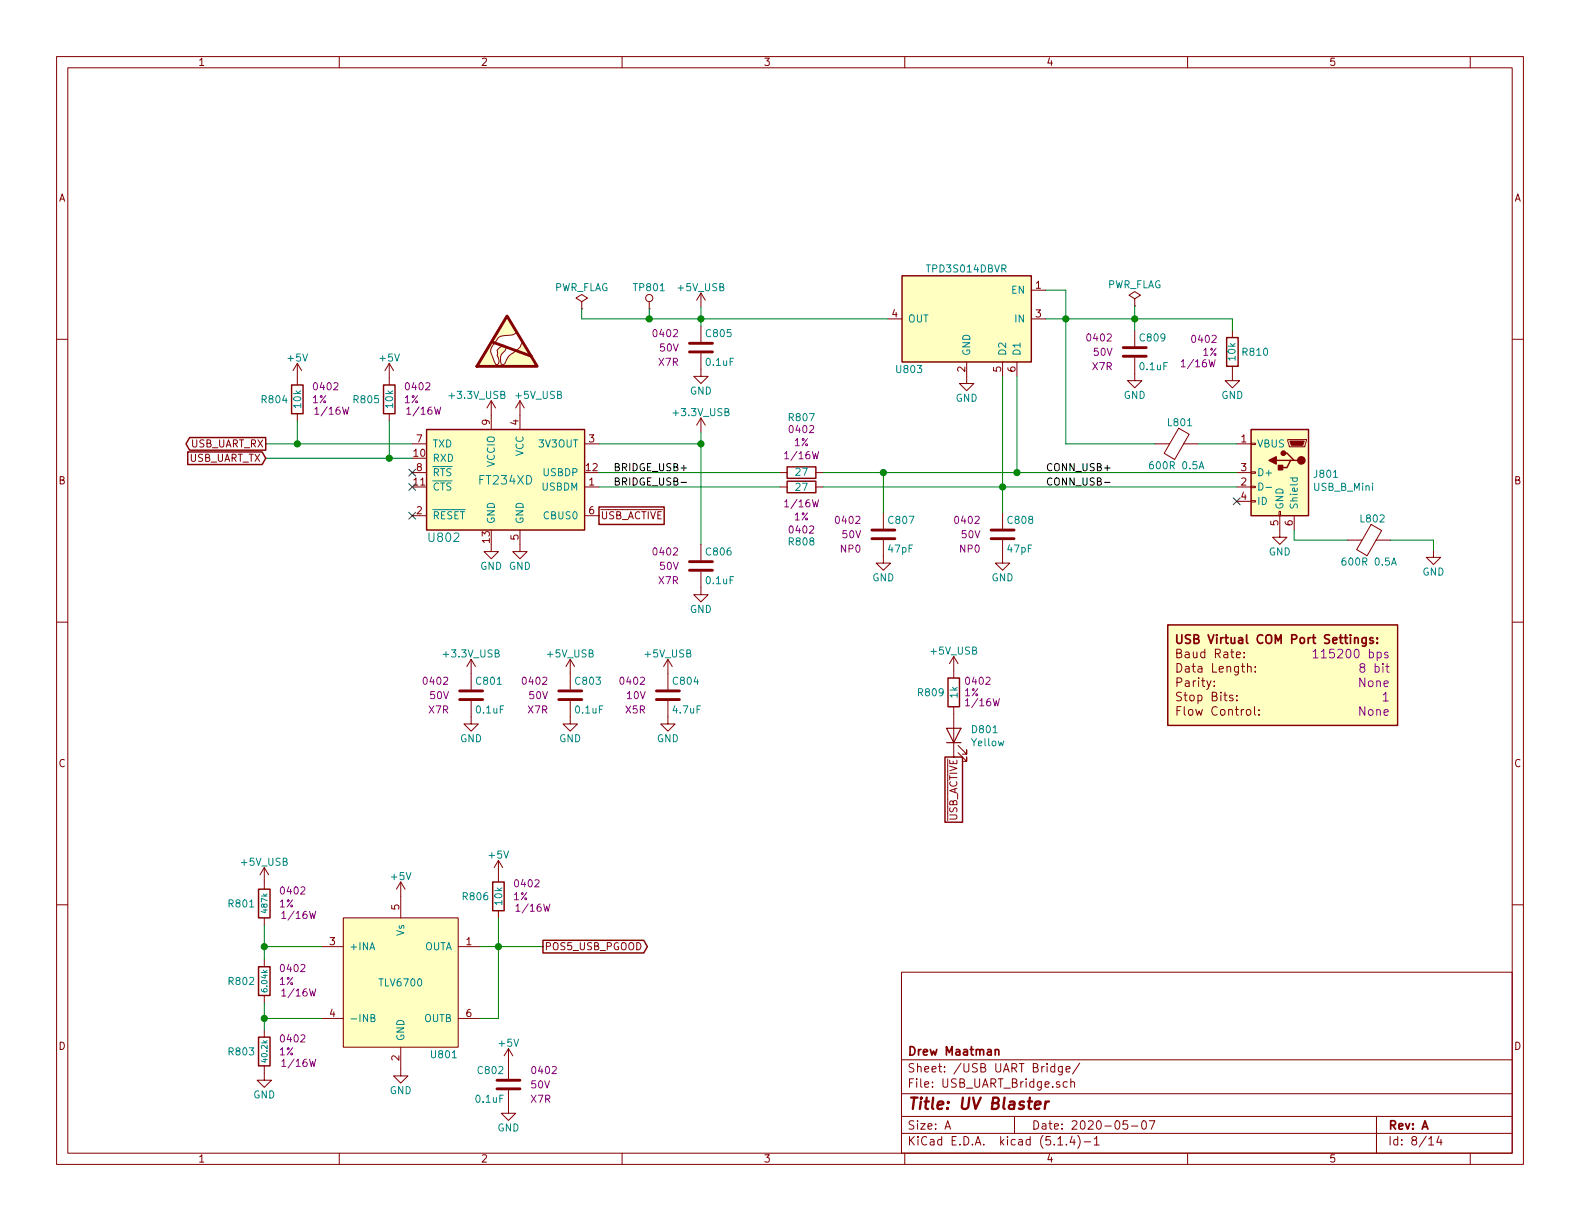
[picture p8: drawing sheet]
EESchema Schematic File Version 4
LIBS:UV_Blaster-cache
EELAYER 30 0
EELAYER END
$Descr A 11000 8500
encoding utf-8
Sheet 8 14
Title "UV Blaster"
Date "2020-05-07"
Rev "A"
Comp "Drew Maatman"
Comment1 ""
Comment2 ""
Comment3 ""
Comment4 ""
$EndDescr
$Comp
L Custom_Library:FT234XD U802
U 1 1
P 3520 3340
F 0 "U802" H 4070 2940 60  0000 R CNN
F 1 "FT234XD" H 3520 3340 60  0000 C CNN
F 2 "Housings_DFN_QFN:DFN-12-1EP_3x3mm_Pitch0.45mm" H 3520 3740 60  0001 C CNN
F 3 "http://www.ftdichip.com/Support/Documents/DataSheets/ICs/DS_FT234XD.pdf" H 3520 3740 60  0001 C CNN
F 4 "768-1178-1-ND" H 4170 3040 60  0001 C CNN "Digi-Key PN"
	1    3520 3340
	-1   0    0    -1  
$EndComp
$Comp
L Custom_Library:+5V_USB #PWR0814
U 1 1
P 3620 2890
F 0 "#PWR0814" H 3620 2740 50  0001 C CNN
F 1 "+5V_USB" H 3750 3030 50  0000 C CNN
F 2 "" H 3620 2890 50  0001 C CNN
F 3 "" H 3620 2890 50  0001 C CNN
	1    3620 2890
	1    0    0    -1  
$EndComp
$Comp
L Custom_Library:C_Custom C807
U 1 1
P 6150 3720
F 0 "C807" H 6175 3820 50  0000 L CNN
F 1 "47pF" H 6175 3620 50  0000 L CNN
F 2 "Capacitors_SMD:C_0402" H 6188 3570 50  0001 C CNN
F 3 "" H 6175 3820 50  0001 C CNN
F 4 "0402" H 6000 3820 50  0000 R CNN "display_footprint"
F 5 "50V" H 6000 3720 50  0000 R CNN "Voltage"
F 6 "NP0" H 6000 3620 50  0000 R CNN "Dielectric"
F 7 "399-7796-1-ND" H 6150 3720 50  0001 C CNN "Digi-Key PN"
	1    6150 3720
	1    0    0    -1  
$EndComp
$Comp
L Custom_Library:C_Custom C803
U 1 1
P 3970 4840
F 0 "C803" H 3995 4940 50  0000 L CNN
F 1 "0.1uF" H 3995 4740 50  0000 L CNN
F 2 "Capacitors_SMD:C_0402" H 4008 4690 50  0001 C CNN
F 3 "" H 3995 4940 50  0001 C CNN
F 4 "0402" H 3820 4940 50  0000 R CNN "display_footprint"
F 5 "50V" H 3820 4840 50  0000 R CNN "Voltage"
F 6 "X7R" H 3820 4740 50  0000 R CNN "Dielectric"
F 7 "490-10701-1-ND" H 4395 5340 60  0001 C CNN "Digi-Key PN"
	1    3970 4840
	1    0    0    -1  
$EndComp
$Comp
L Custom_Library:C_Custom C804
U 1 1
P 4650 4840
F 0 "C804" H 4675 4940 50  0000 L CNN
F 1 "4.7uF" H 4675 4740 50  0000 L CNN
F 2 "Capacitors_SMD:C_0402" H 4688 4690 50  0001 C CNN
F 3 "" H 4675 4940 50  0001 C CNN
F 4 "0402" H 4500 4940 50  0000 R CNN "display_footprint"
F 5 "10V" H 4500 4840 50  0000 R CNN "Voltage"
F 6 "X5R" H 4500 4740 50  0000 R CNN "Dielectric"
F 7 "490-14306-1-ND" H 5075 5340 60  0001 C CNN "Digi-Key PN"
	1    4650 4840
	1    0    0    -1  
$EndComp
$Comp
L Custom_Library:+5V_USB #PWR0816
U 1 1
P 3970 4690
F 0 "#PWR0816" H 3970 4540 50  0001 C CNN
F 1 "+5V_USB" H 3970 4830 50  0000 C CNN
F 2 "" H 3970 4690 50  0001 C CNN
F 3 "" H 3970 4690 50  0001 C CNN
	1    3970 4690
	1    0    0    -1  
$EndComp
$Comp
L Custom_Library:+5V_USB #PWR0818
U 1 1
P 4650 4690
F 0 "#PWR0818" H 4650 4540 50  0001 C CNN
F 1 "+5V_USB" H 4650 4830 50  0000 C CNN
F 2 "" H 4650 4690 50  0001 C CNN
F 3 "" H 4650 4690 50  0001 C CNN
	1    4650 4690
	1    0    0    -1  
$EndComp
Text GLabel 1850 3090 0    50   Output ~ 0
USB_UART_RX
Text GLabel 1850 3190 0    50   Input ~ 0
USB_UART_TX
NoConn ~ 2870 3290
NoConn ~ 2870 3390
NoConn ~ 8610 3490
$Comp
L Custom_Library:R_Custom R805
U 1 1
P 2710 2780
F 0 "R805" H 2650 2780 50  0000 R CNN
F 1 "10k" V 2710 2780 50  0000 C CNN
F 2 "Resistors_SMD:R_0402" H 2710 2780 50  0001 C CNN
F 3 "" H 2710 2780 50  0001 C CNN
F 4 "0402" H 2810 2870 50  0000 L CNN "display_footprint"
F 5 "1%" H 2810 2780 50  0000 L CNN "Tolerance"
F 6 "1/16W" H 2820 2700 50  0000 L CNN "Wattage"
F 7 "541-3959-1-ND" H 3010 3180 60  0001 C CNN "Digi-Key PN"
	1    2710 2780
	1    0    0    -1  
$EndComp
$Comp
L Custom_Library:C_Custom C808
U 1 1
P 6980 3720
F 0 "C808" H 7005 3820 50  0000 L CNN
F 1 "47pF" H 7005 3620 50  0000 L CNN
F 2 "Capacitors_SMD:C_0402" H 7018 3570 50  0001 C CNN
F 3 "" H 7005 3820 50  0001 C CNN
F 4 "0402" H 6830 3820 50  0000 R CNN "display_footprint"
F 5 "50V" H 6830 3720 50  0000 R CNN "Voltage"
F 6 "NP0" H 6830 3620 50  0000 R CNN "Dielectric"
F 7 "399-7796-1-ND" H 6980 3720 50  0001 C CNN "Digi-Key PN"
	1    6980 3720
	1    0    0    -1  
$EndComp
$Comp
L Custom_Library:C_Custom C801
U 1 1
P 3280 4840
F 0 "C801" H 3305 4940 50  0000 L CNN
F 1 "0.1uF" H 3305 4740 50  0000 L CNN
F 2 "Capacitors_SMD:C_0402" H 3318 4690 50  0001 C CNN
F 3 "" H 3305 4940 50  0001 C CNN
F 4 "0402" H 3130 4940 50  0000 R CNN "display_footprint"
F 5 "50V" H 3130 4840 50  0000 R CNN "Voltage"
F 6 "X7R" H 3130 4740 50  0000 R CNN "Dielectric"
F 7 "490-10701-1-ND" H 3705 5340 60  0001 C CNN "Digi-Key PN"
	1    3280 4840
	1    0    0    -1  
$EndComp
$Comp
L Custom_Library:C_Custom C806
U 1 1
P 4880 3940
F 0 "C806" H 4905 4040 50  0000 L CNN
F 1 "0.1uF" H 4905 3840 50  0000 L CNN
F 2 "Capacitors_SMD:C_0402" H 4918 3790 50  0001 C CNN
F 3 "" H 4905 4040 50  0001 C CNN
F 4 "0402" H 4730 4040 50  0000 R CNN "display_footprint"
F 5 "50V" H 4730 3940 50  0000 R CNN "Voltage"
F 6 "X7R" H 4730 3840 50  0000 R CNN "Dielectric"
F 7 "490-10701-1-ND" H 5305 4440 60  0001 C CNN "Digi-Key PN"
	1    4880 3940
	1    0    0    -1  
$EndComp
Wire Wire Line
	4170 3090 4880 3090
Wire Wire Line
	4880 3090 4880 3790
Wire Wire Line
	7280 2220 7420 2220
Wire Wire Line
	7420 2020 7420 2220
Connection ~ 7420 2220
Wire Wire Line
	7280 2020 7420 2020
$Comp
L Custom_Library:C_Custom C809
U 1 1
P 7900 2450
F 0 "C809" H 7925 2550 50  0000 L CNN
F 1 "0.1uF" H 7925 2350 50  0000 L CNN
F 2 "Capacitors_SMD:C_0402" H 7938 2300 50  0001 C CNN
F 3 "" H 7925 2550 50  0001 C CNN
F 4 "0402" H 7750 2550 50  0000 R CNN "display_footprint"
F 5 "50V" H 7750 2450 50  0000 R CNN "Voltage"
F 6 "X7R" H 7750 2350 50  0000 R CNN "Dielectric"
F 7 "490-10701-1-ND" H 8325 2950 60  0001 C CNN "Digi-Key PN"
	1    7900 2450
	1    0    0    -1  
$EndComp
$Comp
L Custom_Library:C_Custom C805
U 1 1
P 4880 2420
F 0 "C805" H 4905 2520 50  0000 L CNN
F 1 "0.1uF" H 4905 2320 50  0000 L CNN
F 2 "Capacitors_SMD:C_0402" H 4918 2270 50  0001 C CNN
F 3 "" H 4905 2520 50  0001 C CNN
F 4 "0402" H 4730 2520 50  0000 R CNN "display_footprint"
F 5 "50V" H 4730 2420 50  0000 R CNN "Voltage"
F 6 "X7R" H 4730 2320 50  0000 R CNN "Dielectric"
F 7 "490-10701-1-ND" H 5305 2920 60  0001 C CNN "Digi-Key PN"
	1    4880 2420
	1    0    0    -1  
$EndComp
Wire Wire Line
	4880 2220 4880 2270
Wire Wire Line
	7900 2220 7420 2220
Text GLabel 4170 3590 2    50   UnSpc ~ 0
~USB_ACTIVE
Text GLabel 6640 5270 3    50   UnSpc ~ 0
~USB_ACTIVE
$Comp
L Custom_Library:R_Custom R809
U 1 1
P 6640 4820
F 0 "R809" H 6580 4820 50  0000 R CNN
F 1 "1k" V 6640 4820 50  0000 C CNN
F 2 "Resistors_SMD:R_0402" H 6640 4820 50  0001 C CNN
F 3 "" H 6640 4820 50  0001 C CNN
F 4 "0402" H 6710 4900 50  0000 L CNN "display_footprint"
F 5 "1%" H 6710 4820 50  0000 L CNN "Tolerance"
F 6 "1/16W" H 6710 4750 50  0000 L CNN "Wattage"
F 7 "P1.00KLCT-ND" H 6940 5220 60  0001 C CNN "Digi-Key PN"
	1    6640 4820
	1    0    0    -1  
$EndComp
$Comp
L Device:Ferrite_Bead L801
U 1 1
P 8190 3090
F 0 "L801" V 8040 3115 50  0000 C CNN
F 1 "600R 0.5A" V 8340 3090 50  0000 C CNN
F 2 "Inductors_SMD:L_0402" V 8120 3090 50  0001 C CNN
F 3 "~" H 8190 3090 50  0001 C CNN
F 4 "490-16584-1-ND" H 0   0   50  0001 C CNN "Digi-Key PN"
	1    8190 3090
	0    1    1    0   
$EndComp
Connection ~ 4880 2220
$Comp
L power:PWR_FLAG #FLG0802
U 1 1
P 7900 2130
F 0 "#FLG0802" H 7900 2205 50  0001 C CNN
F 1 "PWR_FLAG" H 7900 2280 50  0000 C CNN
F 2 "" H 7900 2130 50  0001 C CNN
F 3 "~" H 7900 2130 50  0001 C CNN
	1    7900 2130
	1    0    0    -1  
$EndComp
Wire Wire Line
	7900 2130 7900 2220
$Comp
L Custom_Library:+5V_USB #PWR0825
U 1 1
P 6640 4670
F 0 "#PWR0825" H 6640 4520 50  0001 C CNN
F 1 "+5V_USB" H 6640 4810 50  0000 C CNN
F 2 "" H 6640 4670 50  0001 C CNN
F 3 "" H 6640 4670 50  0001 C CNN
	1    6640 4670
	1    0    0    -1  
$EndComp
Text Label 4270 3290 0    50   ~ 0
BRIDGE_USB+
Text Label 4270 3390 0    50   ~ 0
BRIDGE_USB-
Text Label 7280 3290 0    50   ~ 0
CONN_USB+
Text Label 7280 3390 0    50   ~ 0
CONN_USB-
Wire Wire Line
	4170 3290 5430 3290
Wire Wire Line
	4170 3390 5430 3390
Wire Wire Line
	5730 3290 6150 3290
$Comp
L Custom_Library:TPD3S014DBVR U803
U 1 1
P 6730 2220
F 0 "U803" H 7030 1870 50  0000 L CNN
F 1 "TPD3S014DBVR" H 6730 2570 50  0000 C CNN
F 2 "TO_SOT_Packages_SMD:SOT-23-6" H 6880 1670 50  0001 L CNN
F 3 "http://www.ti.com/lit/ds/symlink/tpd3s014.pdf" H 6880 1470 50  0001 L CNN
F 4 "296-38835-1-ND" H 6880 1570 50  0001 L CNN "Digi-Key PN"
	1    6730 2220
	-1   0    0    -1  
$EndComp
$Comp
L Custom_Library:+5V_USB #PWR0820
U 1 1
P 4880 2140
F 0 "#PWR0820" H 4880 1990 50  0001 C CNN
F 1 "+5V_USB" H 4880 2280 50  0000 C CNN
F 2 "" H 4880 2140 50  0001 C CNN
F 3 "" H 4880 2140 50  0001 C CNN
	1    4880 2140
	1    0    0    -1  
$EndComp
Wire Wire Line
	4880 2140 4880 2220
Wire Wire Line
	6980 2620 6980 3390
Wire Wire Line
	7080 2620 7080 3290
$Comp
L Custom_Library:R_Custom R807
U 1 1
P 5580 3290
F 0 "R807" V 5960 3290 50  0000 C CNN
F 1 "27" V 5580 3290 50  0000 C CNN
F 2 "Resistors_SMD:R_0402" H 5580 3290 50  0001 C CNN
F 3 "" H 5580 3290 50  0001 C CNN
F 4 "0402" V 5877 3290 50  0000 C CNN "display_footprint"
F 5 "1%" V 5786 3290 50  0000 C CNN "Tolerance"
F 6 "1/16W" V 5695 3290 50  0000 C CNN "Wattage"
F 7 "P27.0LCT-ND" H 5880 3690 60  0001 C CNN "Digi-Key PN"
	1    5580 3290
	0    1    -1   0   
$EndComp
Wire Wire Line
	6150 3570 6150 3290
Connection ~ 6150 3290
Wire Wire Line
	6150 3290 7080 3290
Wire Wire Line
	6980 3570 6980 3390
$Comp
L Device:LED D801
U 1 1
P 6640 5120
F 0 "D801" V 6678 5003 50  0000 R CNN
F 1 "Yellow" V 6587 5003 50  0000 R CNN
F 2 "LEDs:LED_0402" H 6640 5120 50  0001 C CNN
F 3 "~" H 6640 5120 50  0001 C CNN
F 4 "754-1809-1-ND" H 0   0   50  0001 C CNN "Digi-Key PN"
	1    6640 5120
	0    -1   -1   0   
$EndComp
$Comp
L Connector:USB_B_Mini J801
U 1 1
P 8910 3290
F 0 "J801" H 8681 3281 50  0000 R CNN
F 1 "USB_B_Mini" H 8681 3190 50  0000 R CNN
F 2 "Connectors:USB_Mini-B" H 9060 3240 50  0001 C CNN
F 3 "~" H 9060 3240 50  0001 C CNN
F 4 "732-2109-1-ND" H 0   0   50  0001 C CNN "Digi-Key PN"
	1    8910 3290
	-1   0    0    -1  
$EndComp
$Comp
L Device:Ferrite_Bead L802
U 1 1
P 9530 3760
F 0 "L802" V 9380 3785 50  0000 C CNN
F 1 "600R 0.5A" V 9680 3760 50  0000 C CNN
F 2 "Inductors_SMD:L_0402" V 9460 3760 50  0001 C CNN
F 3 "~" H 9530 3760 50  0001 C CNN
F 4 "490-16584-1-ND" H 0   0   50  0001 C CNN "Digi-Key PN"
	1    9530 3760
	0    1    1    0   
$EndComp
Wire Wire Line
	9380 3760 9010 3760
Wire Wire Line
	9010 3760 9010 3690
Wire Wire Line
	9980 3830 9980 3760
Wire Wire Line
	9980 3760 9680 3760
Wire Wire Line
	7080 3290 8610 3290
Connection ~ 7080 3290
Wire Wire Line
	6980 3390 8610 3390
Connection ~ 6980 3390
Wire Wire Line
	8340 3090 8610 3090
Wire Wire Line
	8040 3090 7420 3090
Wire Wire Line
	7420 2220 7420 3090
$Comp
L Custom_Library:COM_Port_Settings DOC801
U 1 1
P 8930 4700
F 0 "DOC801" H 8930 5100 60  0001 C CNN
F 1 "COM_Port_Settings" H 8930 5200 60  0001 C CNN
F 2 "" H 8930 5200 60  0001 C CNN
F 3 "" H 8930 5200 60  0001 C CNN
F 4 "115200 bps" H 9680 4850 60  0000 R CNN "Baud_Rate"
F 5 "8 bit" H 9680 4750 60  0000 R CNN "Data_Length"
F 6 "None" H 9680 4650 60  0000 R CNN "Parity"
F 7 "1" H 9680 4550 60  0000 R CNN "Stop_Bits"
F 8 "None" H 9680 4450 60  0000 R CNN "Flow_Control"
	1    8930 4700
	1    0    0    -1  
$EndComp
$Comp
L Custom_Library:R_Custom R802
U 1 1
P 1840 6830
F 0 "R802" H 1780 6830 50  0000 R CNN
F 1 "6.04k" V 1840 6830 40  0000 C CNN
F 2 "Resistors_SMD:R_0402" H 1840 6830 50  0001 C CNN
F 3 "" H 1840 6830 50  0001 C CNN
F 4 "0402" H 1940 6920 50  0000 L CNN "display_footprint"
F 5 "1%" H 1940 6830 50  0000 L CNN "Tolerance"
F 6 "1/16W" H 1950 6750 50  0000 L CNN "Wattage"
F 7 "RMCF0402FT6K04CT-ND" H 2140 7230 60  0001 C CNN "Digi-Key PN"
	1    1840 6830
	1    0    0    -1  
$EndComp
$Comp
L Custom_Library:R_Custom R803
U 1 1
P 1840 7320
F 0 "R803" H 1780 7320 50  0000 R CNN
F 1 "40.2k" V 1840 7320 40  0000 C CNN
F 2 "Resistors_SMD:R_0402" H 1840 7320 50  0001 C CNN
F 3 "" H 1840 7320 50  0001 C CNN
F 4 "0402" H 1940 7410 50  0000 L CNN "display_footprint"
F 5 "1%" H 1940 7320 50  0000 L CNN "Tolerance"
F 6 "1/16W" H 1950 7240 50  0000 L CNN "Wattage"
F 7 "P40.2KLCT-ND" H 2140 7720 60  0001 C CNN "Digi-Key PN"
	1    1840 7320
	1    0    0    -1  
$EndComp
$Comp
L Custom_Library:R_Custom R801
U 1 1
P 1840 6290
F 0 "R801" H 1780 6290 50  0000 R CNN
F 1 "487k" V 1840 6290 40  0000 C CNN
F 2 "Resistors_SMD:R_0402" H 1840 6290 50  0001 C CNN
F 3 "" H 1840 6290 50  0001 C CNN
F 4 "0402" H 1940 6380 50  0000 L CNN "display_footprint"
F 5 "1%" H 1940 6290 50  0000 L CNN "Tolerance"
F 6 "1/16W" H 1950 6210 50  0000 L CNN "Wattage"
F 7 "YAG2372CT-ND" H 2140 6690 60  0001 C CNN "Digi-Key PN"
	1    1840 6290
	1    0    0    -1  
$EndComp
Wire Wire Line
	2240 6590 1840 6590
Wire Wire Line
	1840 6590 1840 6440
Wire Wire Line
	1840 6590 1840 6680
Connection ~ 1840 6590
Wire Wire Line
	2240 7090 1840 7090
Wire Wire Line
	1840 7090 1840 6980
Wire Wire Line
	1840 7090 1840 7170
Connection ~ 1840 7090
$Comp
L Custom_Library:+5V_USB #PWR0801
U 1 1
P 1840 6140
F 0 "#PWR0801" H 1840 5990 50  0001 C CNN
F 1 "+5V_USB" H 1840 6280 50  0000 C CNN
F 2 "" H 1840 6140 50  0001 C CNN
F 3 "" H 1840 6140 50  0001 C CNN
	1    1840 6140
	1    0    0    -1  
$EndComp
$Comp
L Custom_Library:R_Custom R806
U 1 1
P 3470 6240
F 0 "R806" H 3410 6240 50  0000 R CNN
F 1 "10k" V 3470 6240 50  0000 C CNN
F 2 "Resistors_SMD:R_0402" H 3470 6240 50  0001 C CNN
F 3 "" H 3470 6240 50  0001 C CNN
F 4 "0402" H 3570 6330 50  0000 L CNN "display_footprint"
F 5 "1%" H 3570 6240 50  0000 L CNN "Tolerance"
F 6 "1/16W" H 3580 6160 50  0000 L CNN "Wattage"
F 7 "541-3959-1-ND" H 3770 6640 60  0001 C CNN "Digi-Key PN"
	1    3470 6240
	1    0    0    -1  
$EndComp
Wire Wire Line
	3340 7090 3470 7090
Wire Wire Line
	3470 7090 3470 6590
Wire Wire Line
	3340 6590 3470 6590
Connection ~ 3470 6590
Wire Wire Line
	3470 6590 3470 6390
$Comp
L Graphic:SYM_ESD_Large #SYM?
U 1 1
P 3530 2350
AR Path="/5BAAE0FA/5C009D69" Ref="#SYM?"  Part="1" 
AR Path="/5BAAE1F3/5C009D69" Ref="#SYM?"  Part="1" 
AR Path="/5CAD2D97/5C009D69" Ref="#SYM?"  Part="1" 
AR Path="/5E939F76/5C009D69" Ref="#SYM?"  Part="1" 
AR Path="/5E9E1D8A/5C009D69" Ref="#SYM801"  Part="1" 
F 0 "#SYM801" H 3530 2550 50  0001 C CNN
F 1 "SYM_ESD_Large" H 3530 2100 50  0001 C CNN
F 2 "" H 3525 2320 50  0001 C CNN
F 3 "~" H 3525 2320 50  0001 C CNN
	1    3530 2350
	1    0    0    -1  
$EndComp
$Comp
L Custom_Library:C_Custom C?
U 1 1
P 3540 7550
AR Path="/5BAAE1F3/5C037C42" Ref="C?"  Part="1" 
AR Path="/5BAAE1CB/5C037C42" Ref="C?"  Part="1" 
AR Path="/5BE48F98/5C037C42" Ref="C?"  Part="1" 
AR Path="/5CAD2D97/5C037C42" Ref="C?"  Part="1" 
AR Path="/5E939F76/5C037C42" Ref="C?"  Part="1" 
AR Path="/5E9E1D8A/5C037C42" Ref="C802"  Part="1" 
F 0 "C802" H 3565 7650 50  0000 L CNN
F 1 "0.1uF" H 3565 7450 50  0000 L CNN
F 2 "Capacitors_SMD:C_0402" H 3578 7400 50  0001 C CNN
F 3 "" H 3565 7650 50  0001 C CNN
F 4 "490-10701-1-ND" H 3965 8050 60  0001 C CNN "Digi-Key PN"
F 5 "0402" H 3390 7650 50  0000 R CNN "display_footprint"
F 6 "50V" H 3390 7550 50  0000 R CNN "Voltage"
F 7 "X7R" H 3390 7450 50  0000 R CNN "Dielectric"
	1    3540 7550
	-1   0    0    -1  
$EndComp
Wire Wire Line
	5730 3390 6980 3390
$Comp
L Custom_Library:R_Custom R808
U 1 1
P 5580 3390
F 0 "R808" V 5960 3390 50  0000 C CNN
F 1 "27" V 5580 3390 50  0000 C CNN
F 2 "Resistors_SMD:R_0402" H 5580 3390 50  0001 C CNN
F 3 "" H 5580 3390 50  0001 C CNN
F 4 "0402" V 5877 3390 50  0000 C CNN "display_footprint"
F 5 "1%" V 5786 3390 50  0000 C CNN "Tolerance"
F 6 "1/16W" V 5695 3390 50  0000 C CNN "Wattage"
F 7 "P27.0LCT-ND" H 5880 3790 60  0001 C CNN "Digi-Key PN"
	1    5580 3390
	0    1    1    0   
$EndComp
Text GLabel 3780 6590 2    50   Output ~ 0
POS5_USB_PGOOD
Wire Wire Line
	3780 6590 3470 6590
$Comp
L Custom_Library:TLV6700 U801
U 1 1
P 2790 6840
F 0 "U801" H 3090 6340 50  0000 C CNN
F 1 "TLV6700" H 2790 6840 50  0000 C CNN
F 2 "Package_TO_SOT_SMD:SOT-23-6" H 2790 7440 60  0001 C CNN
F 3 "http://www.ti.com/lit/ds/symlink/tlv6700.pdf" H 2790 6840 60  0001 C CNN
F 4 "296-51696-1-ND" H 2790 6840 50  0001 C CNN "Digi-Key PN"
	1    2790 6840
	1    0    0    -1  
$EndComp
$Comp
L Custom_Library:TP TP?
U 1 1
P 4520 2150
AR Path="/5A557C58/5E3059D8" Ref="TP?"  Part="1" 
AR Path="/5A0BC776/5E3059D8" Ref="TP?"  Part="1" 
AR Path="/5CAD2D97/5E3059D8" Ref="TP?"  Part="1" 
AR Path="/5E939F76/5E3059D8" Ref="TP?"  Part="1" 
AR Path="/5E9E1D8A/5E3059D8" Ref="TP801"  Part="1" 
F 0 "TP801" H 4520 2300 50  0000 C CNN
F 1 "TP" H 4520 2300 50  0001 C CNN
F 2 "Custom Footprints Library:Test_Point" H 4520 2150 60  0001 C CNN
F 3 "" H 4520 2150 60  0000 C CNN
	1    4520 2150
	1    0    0    -1  
$EndComp
Wire Wire Line
	4520 2150 4520 2220
Wire Wire Line
	4520 2220 4880 2220
$Comp
L power:PWR_FLAG #FLG0801
U 1 1
P 4050 2150
F 0 "#FLG0801" H 4050 2225 50  0001 C CNN
F 1 "PWR_FLAG" H 4050 2300 50  0000 C CNN
F 2 "" H 4050 2150 50  0001 C CNN
F 3 "~" H 4050 2150 50  0001 C CNN
	1    4050 2150
	1    0    0    -1  
$EndComp
Wire Wire Line
	4050 2150 4050 2220
Wire Wire Line
	4050 2220 4520 2220
Connection ~ 4520 2220
Wire Wire Line
	7900 2300 7900 2220
Connection ~ 7900 2220
NoConn ~ 2870 3590
$Comp
L Custom_Library:R_Custom R804
U 1 1
P 2070 2780
F 0 "R804" H 2010 2780 50  0000 R CNN
F 1 "10k" V 2070 2780 50  0000 C CNN
F 2 "Resistors_SMD:R_0402" H 2070 2780 50  0001 C CNN
F 3 "" H 2070 2780 50  0001 C CNN
F 4 "0402" H 2170 2870 50  0000 L CNN "display_footprint"
F 5 "1%" H 2170 2780 50  0000 L CNN "Tolerance"
F 6 "1/16W" H 2180 2700 50  0000 L CNN "Wattage"
F 7 "541-3959-1-ND" H 2370 3180 60  0001 C CNN "Digi-Key PN"
	1    2070 2780
	1    0    0    -1  
$EndComp
Wire Wire Line
	2870 3090 2070 3090
Wire Wire Line
	2870 3190 2710 3190
Wire Wire Line
	2070 2930 2070 3090
Connection ~ 2070 3090
Wire Wire Line
	2070 3090 1850 3090
Wire Wire Line
	2710 2930 2710 3190
Connection ~ 2710 3190
Wire Wire Line
	2710 3190 1850 3190
$Comp
L power:GND #PWR0826
U 1 1
P 6730 2620
F 0 "#PWR0826" H 6730 2370 50  0001 C CNN
F 1 "GND" H 6730 2470 50  0000 C CNN
F 2 "" H 6730 2620 50  0001 C CNN
F 3 "" H 6730 2620 50  0001 C CNN
	1    6730 2620
	1    0    0    -1  
$EndComp
$Comp
L power:GND #PWR0821
U 1 1
P 4880 2570
F 0 "#PWR0821" H 4880 2320 50  0001 C CNN
F 1 "GND" H 4880 2420 50  0000 C CNN
F 2 "" H 4880 2570 50  0001 C CNN
F 3 "" H 4880 2570 50  0001 C CNN
	1    4880 2570
	1    0    0    -1  
$EndComp
$Comp
L power:GND #PWR0824
U 1 1
P 6150 3870
F 0 "#PWR0824" H 6150 3620 50  0001 C CNN
F 1 "GND" H 6150 3720 50  0000 C CNN
F 2 "" H 6150 3870 50  0001 C CNN
F 3 "" H 6150 3870 50  0001 C CNN
	1    6150 3870
	1    0    0    -1  
$EndComp
$Comp
L power:GND #PWR0827
U 1 1
P 6980 3870
F 0 "#PWR0827" H 6980 3620 50  0001 C CNN
F 1 "GND" H 6980 3720 50  0000 C CNN
F 2 "" H 6980 3870 50  0001 C CNN
F 3 "" H 6980 3870 50  0001 C CNN
	1    6980 3870
	1    0    0    -1  
$EndComp
$Comp
L power:GND #PWR0830
U 1 1
P 8910 3690
F 0 "#PWR0830" H 8910 3440 50  0001 C CNN
F 1 "GND" H 8910 3540 50  0000 C CNN
F 2 "" H 8910 3690 50  0001 C CNN
F 3 "" H 8910 3690 50  0001 C CNN
	1    8910 3690
	1    0    0    -1  
$EndComp
$Comp
L power:GND #PWR0831
U 1 1
P 9980 3830
F 0 "#PWR0831" H 9980 3580 50  0001 C CNN
F 1 "GND" H 9980 3680 50  0000 C CNN
F 2 "" H 9980 3830 50  0001 C CNN
F 3 "" H 9980 3830 50  0001 C CNN
	1    9980 3830
	1    0    0    -1  
$EndComp
$Comp
L power:GND #PWR0823
U 1 1
P 4880 4090
F 0 "#PWR0823" H 4880 3840 50  0001 C CNN
F 1 "GND" H 4880 3940 50  0000 C CNN
F 2 "" H 4880 4090 50  0001 C CNN
F 3 "" H 4880 4090 50  0001 C CNN
	1    4880 4090
	1    0    0    -1  
$EndComp
$Comp
L power:GND #PWR0815
U 1 1
P 3620 3790
F 0 "#PWR0815" H 3620 3540 50  0001 C CNN
F 1 "GND" H 3620 3640 50  0000 C CNN
F 2 "" H 3620 3790 50  0001 C CNN
F 3 "" H 3620 3790 50  0001 C CNN
	1    3620 3790
	1    0    0    -1  
$EndComp
$Comp
L power:GND #PWR0810
U 1 1
P 3420 3790
F 0 "#PWR0810" H 3420 3540 50  0001 C CNN
F 1 "GND" H 3420 3640 50  0000 C CNN
F 2 "" H 3420 3790 50  0001 C CNN
F 3 "" H 3420 3790 50  0001 C CNN
	1    3420 3790
	1    0    0    -1  
$EndComp
$Comp
L power:GND #PWR0808
U 1 1
P 3280 4990
F 0 "#PWR0808" H 3280 4740 50  0001 C CNN
F 1 "GND" H 3280 4840 50  0000 C CNN
F 2 "" H 3280 4990 50  0001 C CNN
F 3 "" H 3280 4990 50  0001 C CNN
	1    3280 4990
	1    0    0    -1  
$EndComp
$Comp
L power:GND #PWR0817
U 1 1
P 3970 4990
F 0 "#PWR0817" H 3970 4740 50  0001 C CNN
F 1 "GND" H 3970 4840 50  0000 C CNN
F 2 "" H 3970 4990 50  0001 C CNN
F 3 "" H 3970 4990 50  0001 C CNN
	1    3970 4990
	1    0    0    -1  
$EndComp
$Comp
L power:GND #PWR0819
U 1 1
P 4650 4990
F 0 "#PWR0819" H 4650 4740 50  0001 C CNN
F 1 "GND" H 4650 4840 50  0000 C CNN
F 2 "" H 4650 4990 50  0001 C CNN
F 3 "" H 4650 4990 50  0001 C CNN
	1    4650 4990
	1    0    0    -1  
$EndComp
$Comp
L power:GND #PWR0802
U 1 1
P 1840 7470
F 0 "#PWR0802" H 1840 7220 50  0001 C CNN
F 1 "GND" H 1840 7320 50  0000 C CNN
F 2 "" H 1840 7470 50  0001 C CNN
F 3 "" H 1840 7470 50  0001 C CNN
	1    1840 7470
	1    0    0    -1  
$EndComp
$Comp
L power:GND #PWR0806
U 1 1
P 2790 7440
F 0 "#PWR0806" H 2790 7190 50  0001 C CNN
F 1 "GND" H 2790 7290 50  0000 C CNN
F 2 "" H 2790 7440 50  0001 C CNN
F 3 "" H 2790 7440 50  0001 C CNN
	1    2790 7440
	1    0    0    -1  
$EndComp
$Comp
L power:GND #PWR0813
U 1 1
P 3540 7700
F 0 "#PWR0813" H 3540 7450 50  0001 C CNN
F 1 "GND" H 3540 7550 50  0000 C CNN
F 2 "" H 3540 7700 50  0001 C CNN
F 3 "" H 3540 7700 50  0001 C CNN
	1    3540 7700
	1    0    0    -1  
$EndComp
$Comp
L power:GND #PWR0828
U 1 1
P 7900 2600
F 0 "#PWR0828" H 7900 2350 50  0001 C CNN
F 1 "GND" H 7900 2450 50  0000 C CNN
F 2 "" H 7900 2600 50  0001 C CNN
F 3 "" H 7900 2600 50  0001 C CNN
	1    7900 2600
	1    0    0    -1  
$EndComp
$Comp
L Custom_Library:R_Custom R810
U 1 1
P 8580 2450
F 0 "R810" H 8520 2450 50  0000 R CNN
F 1 "10k" V 8580 2450 50  0000 C CNN
F 2 "Resistors_SMD:R_0402" H 8580 2450 50  0001 C CNN
F 3 "" H 8580 2450 50  0001 C CNN
F 4 "0402" H 8680 2540 50  0000 L CNN "display_footprint"
F 5 "1%" H 8680 2450 50  0000 L CNN "Tolerance"
F 6 "1/16W" H 8690 2370 50  0000 L CNN "Wattage"
F 7 "541-3959-1-ND" H 8880 2850 60  0001 C CNN "Digi-Key PN"
	1    8580 2450
	-1   0    0    -1  
$EndComp
$Comp
L power:GND #PWR0829
U 1 1
P 8580 2600
F 0 "#PWR0829" H 8580 2350 50  0001 C CNN
F 1 "GND" H 8580 2450 50  0000 C CNN
F 2 "" H 8580 2600 50  0001 C CNN
F 3 "" H 8580 2600 50  0001 C CNN
	1    8580 2600
	1    0    0    -1  
$EndComp
Wire Wire Line
	8580 2300 8580 2220
Wire Wire Line
	8580 2220 7900 2220
Wire Wire Line
	6180 2220 4880 2220
$Comp
L power:+5V #PWR0805
U 1 1
P 2790 6240
F 0 "#PWR0805" H 2790 6090 50  0001 C CNN
F 1 "+5V" H 2790 6380 50  0000 C CNN
F 2 "" H 2790 6240 50  0001 C CNN
F 3 "" H 2790 6240 50  0001 C CNN
	1    2790 6240
	1    0    0    -1  
$EndComp
$Comp
L power:+5V #PWR0812
U 1 1
P 3540 7400
F 0 "#PWR0812" H 3540 7250 50  0001 C CNN
F 1 "+5V" H 3540 7540 50  0000 C CNN
F 2 "" H 3540 7400 50  0001 C CNN
F 3 "" H 3540 7400 50  0001 C CNN
	1    3540 7400
	1    0    0    -1  
$EndComp
$Comp
L power:+5V #PWR0811
U 1 1
P 3470 6090
F 0 "#PWR0811" H 3470 5940 50  0001 C CNN
F 1 "+5V" H 3470 6230 50  0000 C CNN
F 2 "" H 3470 6090 50  0001 C CNN
F 3 "" H 3470 6090 50  0001 C CNN
	1    3470 6090
	1    0    0    -1  
$EndComp
$Comp
L power:+5V #PWR0804
U 1 1
P 2710 2630
F 0 "#PWR0804" H 2710 2480 50  0001 C CNN
F 1 "+5V" H 2710 2770 50  0000 C CNN
F 2 "" H 2710 2630 50  0001 C CNN
F 3 "" H 2710 2630 50  0001 C CNN
	1    2710 2630
	1    0    0    -1  
$EndComp
$Comp
L power:+5V #PWR0803
U 1 1
P 2070 2630
F 0 "#PWR0803" H 2070 2480 50  0001 C CNN
F 1 "+5V" H 2070 2770 50  0000 C CNN
F 2 "" H 2070 2630 50  0001 C CNN
F 3 "" H 2070 2630 50  0001 C CNN
	1    2070 2630
	1    0    0    -1  
$EndComp
$Comp
L Custom_Library:+3.3V_USB #PWR0822
U 1 1
P 4880 3010
F 0 "#PWR0822" H 4880 2860 50  0001 C CNN
F 1 "+3.3V_USB" H 4880 3150 50  0000 C CNN
F 2 "" H 4880 3010 50  0001 C CNN
F 3 "" H 4880 3010 50  0001 C CNN
	1    4880 3010
	1    0    0    -1  
$EndComp
Wire Wire Line
	4880 3010 4880 3090
Connection ~ 4880 3090
$Comp
L Custom_Library:+3.3V_USB #PWR0809
U 1 1
P 3420 2890
F 0 "#PWR0809" H 3420 2740 50  0001 C CNN
F 1 "+3.3V_USB" H 3320 3030 50  0000 C CNN
F 2 "" H 3420 2890 50  0001 C CNN
F 3 "" H 3420 2890 50  0001 C CNN
	1    3420 2890
	1    0    0    -1  
$EndComp
$Comp
L Custom_Library:+3.3V_USB #PWR0807
U 1 1
P 3280 4690
F 0 "#PWR0807" H 3280 4540 50  0001 C CNN
F 1 "+3.3V_USB" H 3280 4830 50  0000 C CNN
F 2 "" H 3280 4690 50  0001 C CNN
F 3 "" H 3280 4690 50  0001 C CNN
	1    3280 4690
	1    0    0    -1  
$EndComp
$EndSCHEMATC
